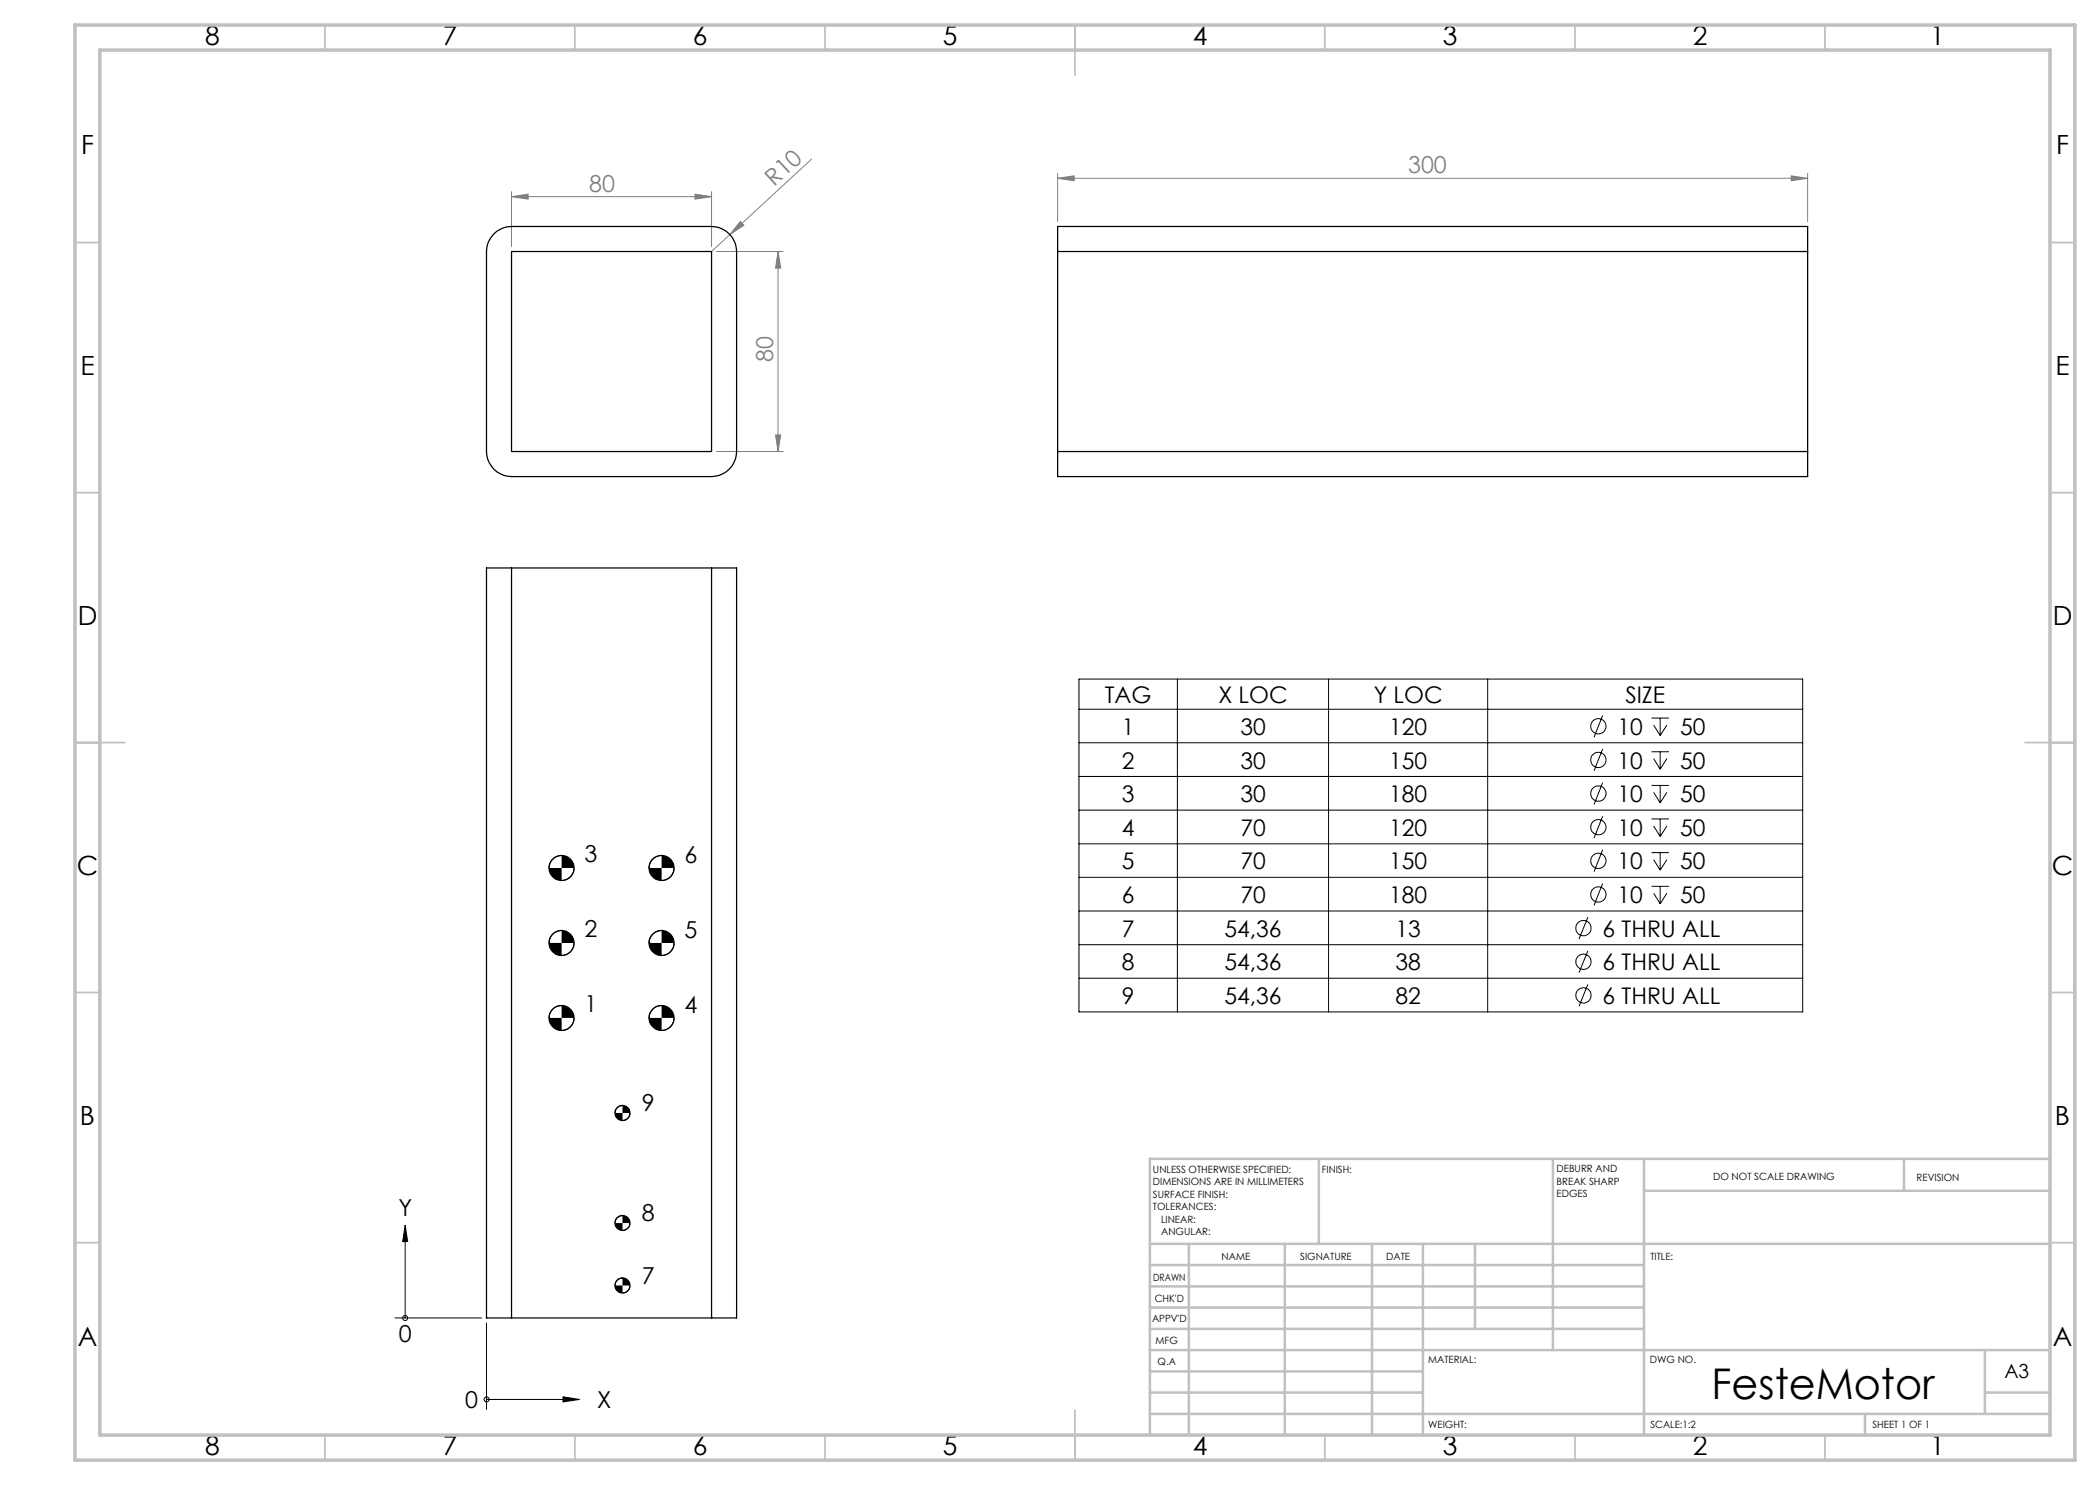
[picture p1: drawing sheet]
<svg xmlns="http://www.w3.org/2000/svg" width="420mm" height="297mm" viewBox="0 0 420 297" stroke-linecap="round" stroke-linejoin="round" font-family="sans-serif">
<g fill="none" stroke="#000" stroke-width=".2">
<path d="M215.8 135.8h144.7v66.6h-144.7zM235.5 135.8v66.6M265.7 135.8v66.6M297.5 135.8v66.6M215.8 148.6h144.7M215.8 155.3h144.7M215.8 141.8h144.7M320.5 143.1l-1.7 4.4M320.5 149.8l-1.7 4.4M320.5 156.5l-1.7 4.4M330.3 143.6h3.5M330.3 150.4h3.5"/>
<path d="M330.3 157.1h3.5M330.7 145l1.3 2.1M330.7 151.7l1.3 2.1M330.7 158.5l1.3 2.1M332 143.6v3.5M332 150.4v3.4M332 157.1v3.5M333.4 145l-1.4 2.1M333.4 151.7l-1.4 2.1M333.4 158.5l-1.4 2.1M112.3 171.1a2.52 2.52 0 0 0-2.5 2.5M114.8 173.6a2.52 2.52 0 0 1-2.5 2.5"/>
<path d="M132.3 171.1a2.52 2.52 0 0 0-2.5 2.5M134.8 173.6a2.46 2.46 0 0 1-2.5 2.5M215.8 162h144.7M215.8 168.8h144.7M215.8 175.5h144.7M320.5 163.3l-1.7 4.3M320.5 170l-1.7 4.3M320.5 176.7l-1.7 4.4M330.3 163.8h3.5M330.3 170.5h3.5M330.3 177.3h3.5M330.7 165.2l1.3 2.1"/>
<path d="M330.7 171.9l1.3 2.1M330.7 178.6l1.3 2.2M332 163.8v3.5M332 170.5v3.5M332 177.3v3.5M333.4 165.2l-1.4 2.1M333.4 171.9l-1.4 2.1M333.4 178.6l-1.4 2.2M112.3 186.1a2.52 2.52 0 0 0-2.5 2.5M114.8 188.6a2.52 2.52 0 0 1-2.5 2.5M132.3 186.1a2.52 2.52 0 0 0-2.5 2.5M134.8 188.6a2.46 2.46 0 0 1-2.5 2.5"/>
<path d="M215.8 182.2h144.7M215.8 188.9h144.7M215.8 195.6h144.7M317.6 183.4l-1.8 4.4M317.6 190.2l-1.8 4.3M317.6 196.9l-1.8 4.4M112.3 201.1a2.46 2.46 0 0 0-2.5 2.5M114.8 203.6a2.52 2.52 0 0 1-2.5 2.5M132.3 201.1a2.46 2.46 0 0 0-2.5 2.5M134.8 203.6a2.46 2.46 0 0 1-2.5 2.5M124.5 221.1a1.56 1.56 0 0 0-1.5 1.5M126 222.6a1.49 1.49 0 0 1-1.5 1.5"/>
<path d="M81 248.3v15.3M81 245l.5 3.3h-1zM124.5 243.1a1.56 1.56 0 0 0-1.5 1.5M124.5 255.6a1.56 1.56 0 0 0-1.5 1.5M126 244.6a1.44 1.44 0 0 1-1.5 1.5M126 257.1a1.44 1.44 0 0 1-1.5 1.5M79 263.6h17.3M97.3 264.6v17.3M97.3 279.9h15.3M112.6 279.4l3.3 .5-3.3 .5z"/>
<circle cx="319.7" cy="158.7" r="1.54"/>
<circle cx="319.7" cy="152" r="1.53"/>
<circle cx="319.7" cy="145.3" r="1.53"/>
<circle cx="319.7" cy="172.2" r="1.53"/>
<circle cx="319.7" cy="165.4" r="1.53"/>
<circle cx="319.7" cy="178.9" r="1.53"/>
<circle cx="316.7" cy="185.6" r="1.53"/>
<circle cx="316.7" cy="199.1" r="1.53"/>
<circle cx="316.7" cy="192.3" r="1.53"/>
<circle cx="81" cy="263.6" r=".5"/>
<circle cx="97.3" cy="279.9" r=".5"/>
</g>
<g fill="none" stroke="#808080" stroke-width=".2">
<path d="M102.3 39.3l3.3-.5v1zM102.3 38.3v11M102.3 39.3h40M139 38.8l3.3 .5-3.3 .5zM142.3 38.3v11M162.3 31.8l-20 18.5M211.5 35.7l3.3-.5v1zM211.5 34.7v9.6M211.5 35.7h150M358.2 35.2l3.3 .5-3.3 .5zM361.5 34.7v9.6M143.3 50.3h13.3"/>
<path d="M148.1 44.3l.7 .7-2.8 1.9zM155.6 50.3l.5 3.3h-1zM155.6 50.3v40M143.3 90.3h13.3M155.1 87h1l-.5 3.3z"/>
</g>
<g fill="none" stroke="#c0c0c0" stroke-width=".35">
<path d="M65 5v5M115 5v5M165 5v5M215 5v10M265 5v5M315 5v5M365 5v5M15 48.5h5M410 48.5h5M15 98.5h5M410 98.5h5M15 148.5h10"/>
<path d="M405 148.5h10M15 198.5h5M410 198.5h5M15 248.5h5M410 248.5h5M65 287v5M115 287v5M165 287v5M215 282v10M265 287v5M315 287v5M365 287v5"/>
</g>
<g fill="none" stroke="#c0c0c0" stroke-width=".5">
<path d="M263.8 231.8v17M310.6 231.8v38.2M328.8 231.8v55.2M328.8 238.2h81.2M380.8 231.8v6.4M410 231.8h-180v55.2M230 248.8h180M230 257.3h98.8M230 253h98.8M237.8 248.8v38.2M257 248.8v38.2M274.4 248.8v38.2"/>
<path d="M284.6 248.8v38.2M295 248.8v17M230 265.8h98.8M230 261.5h98.8M230 278.5h54.6M230 274.3h54.6M230 270h180M397 278.5h13M397 270v12.8M230 282.8h180M373 282.8v4.2"/>
</g>
<path d="M15 5h400v287h-400zM20 10h390v277h-390z" fill="none" stroke="#c0c0c0" stroke-width=".7"/>
<path d="M123 222.6a1.56 1.56 0 0 0 1.5 1.5v-1.5zM124.5 221.1v1.5h1.5a1.49 1.49 0 0 0-1.5-1.5zM123 244.6a1.5 1.5 0 0 0 1.5 1.5v-1.5zM124.5 243.1v1.5h1.5a1.44 1.44 0 0 0-1.5-1.5zM123 257.1a1.5 1.5 0 0 0 1.5 1.5v-1.5zM124.5 255.6v1.5h1.5a1.49 1.49 0 0 0-1.5-1.5zM129.8 203.6a2.46 2.46 0 0 0 2.5 2.5v-2.5zM132.3 201.1v2.5h2.5a2.46 2.46 0 0 0-2.5-2.5zM129.8 173.6a2.46 2.46 0 0 0 2.5 2.5v-2.5zM132.3 171.1v2.5h2.5a2.46 2.46 0 0 0-2.5-2.5zM129.8 188.6a2.46 2.46 0 0 0 2.5 2.5v-2.5zM132.3 186.1v2.5h2.5a2.46 2.46 0 0 0-2.5-2.5zM109.8 203.6a2.46 2.46 0 0 0 2.5 2.5v-2.5zM112.3 201.1v2.5h2.5a2.53 2.53 0 0 0-2.5-2.5zM109.8 188.6a2.46 2.46 0 0 0 2.5 2.5v-2.5zM112.3 186.1v2.5h2.5a2.52 2.52 0 0 0-2.5-2.5zM109.8 173.6a2.46 2.46 0 0 0 2.5 2.5v-2.5zM112.3 171.1v2.5h2.5a2.52 2.52 0 0 0-2.5-2.5zM112.6 279.4l3.3 .5-3.3 .5zM81 245l.5 3.3h-1z" fill="#000"/>
<g fill="#808080">
<path d="M148.1 44.3l.7 .7-2.8 1.9z"/>
<path d="M211.5 35.7l3.3-.5v1zM358.2 35.2l3.3 .5-3.3 .5z"/>
<path d="M139 38.8l3.3 .5-3.3 .5zM102.3 39.3l3.3-.5v1z"/>
<path d="M155.1 87h1l-.5 3.3zM155.6 50.3l.5 3.3h-1z"/>
</g>
<g fill="none" stroke="#000" stroke-width=".25">
<path d="M98.8 46.8a5.2 5.2 0 0 1 3.5-1.5h40a5.1 5.1 0 0 1 5 5v40a5.1 5.1 0 0 1-5 5h-40a5.1 5.1 0 0 1-5-5v-40a4.9 4.9 0 0 1 1.5-3.5zM102.3 50.3h40v40h-40zM211.5 50.3v-5h150v5M211.5 50.3h150M211.5 50.3v40M361.5 50.3v40M211.5 90.3v5h150v-5M211.5 90.3h150M102.3 113.6h-5v150h5M102.3 113.6v150M102.3 113.6h40M142.3 113.6h5v150h-5"/>
<path d="M142.3 113.6v150M102.3 263.6h40"/>
<circle cx="112.3" cy="173.6" r="2.5"/>
<circle cx="132.3" cy="173.6" r="2.5"/>
<circle cx="112.3" cy="188.6" r="2.5"/>
<circle cx="132.3" cy="188.6" r="2.5"/>
<circle cx="112.3" cy="203.6" r="2.49"/>
<circle cx="132.3" cy="203.6" r="2.49"/>
<circle cx="124.5" cy="222.6" r="1.51"/>
<circle cx="124.5" cy="257.1" r="1.51"/>
<circle cx="124.5" cy="244.6" r="1.5"/>
</g>
<text font-size="8.5" x="342.3" y="279.7">FesteMotor</text>
<g font-size="5.3">
<text x="41" y="9">8</text>
<text x="88.5" y="9">7</text>
<text x="138.5" y="9">6</text>
<text x="188.5" y="9">5</text>
<text x="238.5" y="9">4</text>
<text x="288.5" y="9">3</text>
<text x="338.5" y="9">2</text>
<text x="386" y="9">1</text>
<text x="16.2" y="30.7">F</text>
<text x="411.2" y="30.7">F</text>
<text x="16.1" y="75">E</text>
<text x="411.1" y="75">E</text>
<text x="15.5" y="125">D</text>
<text x="410.5" y="125">D</text>
<text x="15.4" y="175">C</text>
<text x="410.4" y="175">C</text>
<text x="16" y="225">B</text>
<text x="411" y="225">B</text>
<text x="15.5" y="269.2">A</text>
<text x="410.5" y="269.2">A</text>
<text x="41" y="291">8</text>
<text x="88.5" y="291">7</text>
<text x="138.5" y="291">6</text>
<text x="188.5" y="291">5</text>
<text x="238.5" y="291">4</text>
<text x="288.5" y="291">3</text>
<text x="338.5" y="291">2</text>
<text x="386" y="291">1</text>
</g>
<g font-size="4.7" fill="#808080">
<text x="281.6" y="34.6">300</text>
<text x="117.8" y="38.3">80</text>
<text x="154.8" y="37.4" transform="rotate(-43 154.8 37.4)">R10</text>
<text x="154.6" y="72.3" transform="rotate(-90 154.6 72.3)">80</text>
</g>
<g font-size="4.7">
<text x="116.9" y="172.5">3</text>
<text x="136.9" y="172.5">6</text>
<text x="116.9" y="187.5">2</text>
<text x="136.9" y="187.5">5</text>
<text x="116.9" y="202.5">1</text>
<text x="136.9" y="202.5">4</text>
<text x="128.4" y="222.2">9</text>
<text x="79.7" y="243.3">Y</text>
<text x="128.4" y="244.2">8</text>
<text x="128.4" y="256.7">7</text>
<text x="79.8" y="268.3">0</text>
<text x="93" y="281.6">0</text>
<text x="119.4" y="281.6">X</text>
</g>
<g font-size="4.6">
<text x="221" y="140.5">TAG</text>
<text x="243.7" y="140.5">X LOC</text>
<text x="274.7" y="140.5">Y LOC</text>
<text x="325.1" y="140.5">SIZE</text>
<text x="224.4" y="147">1</text>
<text x="248.1" y="147">30</text>
<text x="277.8" y="147">120</text>
<text x="323.5" y="147">10</text>
<text x="336" y="147">50</text>
<text x="224.4" y="153.7">2</text>
<text x="248.1" y="153.7">30</text>
<text x="277.8" y="153.7">150</text>
<text x="323.5" y="153.7">10</text>
<text x="336" y="153.7">50</text>
<text x="224.4" y="160.4">3</text>
<text x="248.1" y="160.4">30</text>
<text x="277.8" y="160.4">180</text>
<text x="323.5" y="160.4">10</text>
<text x="336" y="160.4">50</text>
<text x="224.4" y="167.2">4</text>
<text x="248.1" y="167.2">70</text>
<text x="277.8" y="167.2">120</text>
<text x="323.5" y="167.2">10</text>
<text x="336" y="167.2">50</text>
<text x="224.4" y="173.9">5</text>
<text x="248.1" y="173.9">70</text>
<text x="277.8" y="173.9">150</text>
<text x="323.5" y="173.9">10</text>
<text x="336" y="173.9">50</text>
<text x="224.4" y="180.6">6</text>
<text x="248.1" y="180.6">70</text>
<text x="277.8" y="180.6">180</text>
<text x="323.5" y="180.6">10</text>
<text x="336" y="180.6">50</text>
<text x="224.4" y="187.3">7</text>
<text x="244.9" y="187.3">54,36</text>
<text x="279.1" y="187.3">13</text>
<text x="320.5" y="187.3">6 THRU ALL</text>
<text x="224.4" y="194.1">8</text>
<text x="244.9" y="194.1">54,36</text>
<text x="279.1" y="194.1">38</text>
<text x="320.5" y="194.1">6 THRU ALL</text>
<text x="224.4" y="200.8">9</text>
<text x="244.9" y="200.8">54,36</text>
<text x="279.1" y="200.8">82</text>
<text x="320.5" y="200.8">6 THRU ALL</text>
</g>
<text font-size="3.9" x="400.9" y="275.5">A3</text>
<g font-size="2">
<text x="230.6" y="234.6">UNLESS OTHERWISE SPECIFIED:</text>
<text x="230.6" y="237.1">DIMENSIONS ARE IN MILLIMETERS</text>
<text x="230.6" y="239.6">SURFACE FINISH:</text>
<text x="264.4" y="234.6">FINISH:</text>
<text x="311.3" y="234.5">DEBURR AND</text>
<text x="311.3" y="237">BREAK SHARP</text>
<text x="311.3" y="239.5">EDGES</text>
<text x="342.6" y="236">DO NOT SCALE DRAWING</text>
<text x="383.3" y="236.2">REVISION</text>
<text x="230.6" y="242.1">TOLERANCES:</text>
<text x="232.2" y="244.6">LINEAR:</text>
<text x="232.2" y="247.1">ANGULAR:</text>
<text x="244.3" y="252">NAME</text>
<text x="260" y="251.9">SIGNATURE</text>
<text x="277.2" y="251.9">DATE</text>
<text x="330.1" y="251.9">TITLE:</text>
<text x="230.6" y="256.1">DRAWN</text>
<text x="230.9" y="260.3">CHK'D</text>
<text x="230.4" y="264.4">APPV'D</text>
<text x="231.1" y="268.8">MFG</text>
<text x="231.5" y="273">Q.A</text>
<text x="285.6" y="272.5">MATERIAL:</text>
<text x="330" y="272.5">DWG NO.</text>
<text x="285.6" y="285.5">WEIGHT:</text>
<text x="330.1" y="285.6">SCALE:1:2</text>
<text x="374.5" y="285.6">SHEET 1 OF 1</text>
</g>
</svg>
